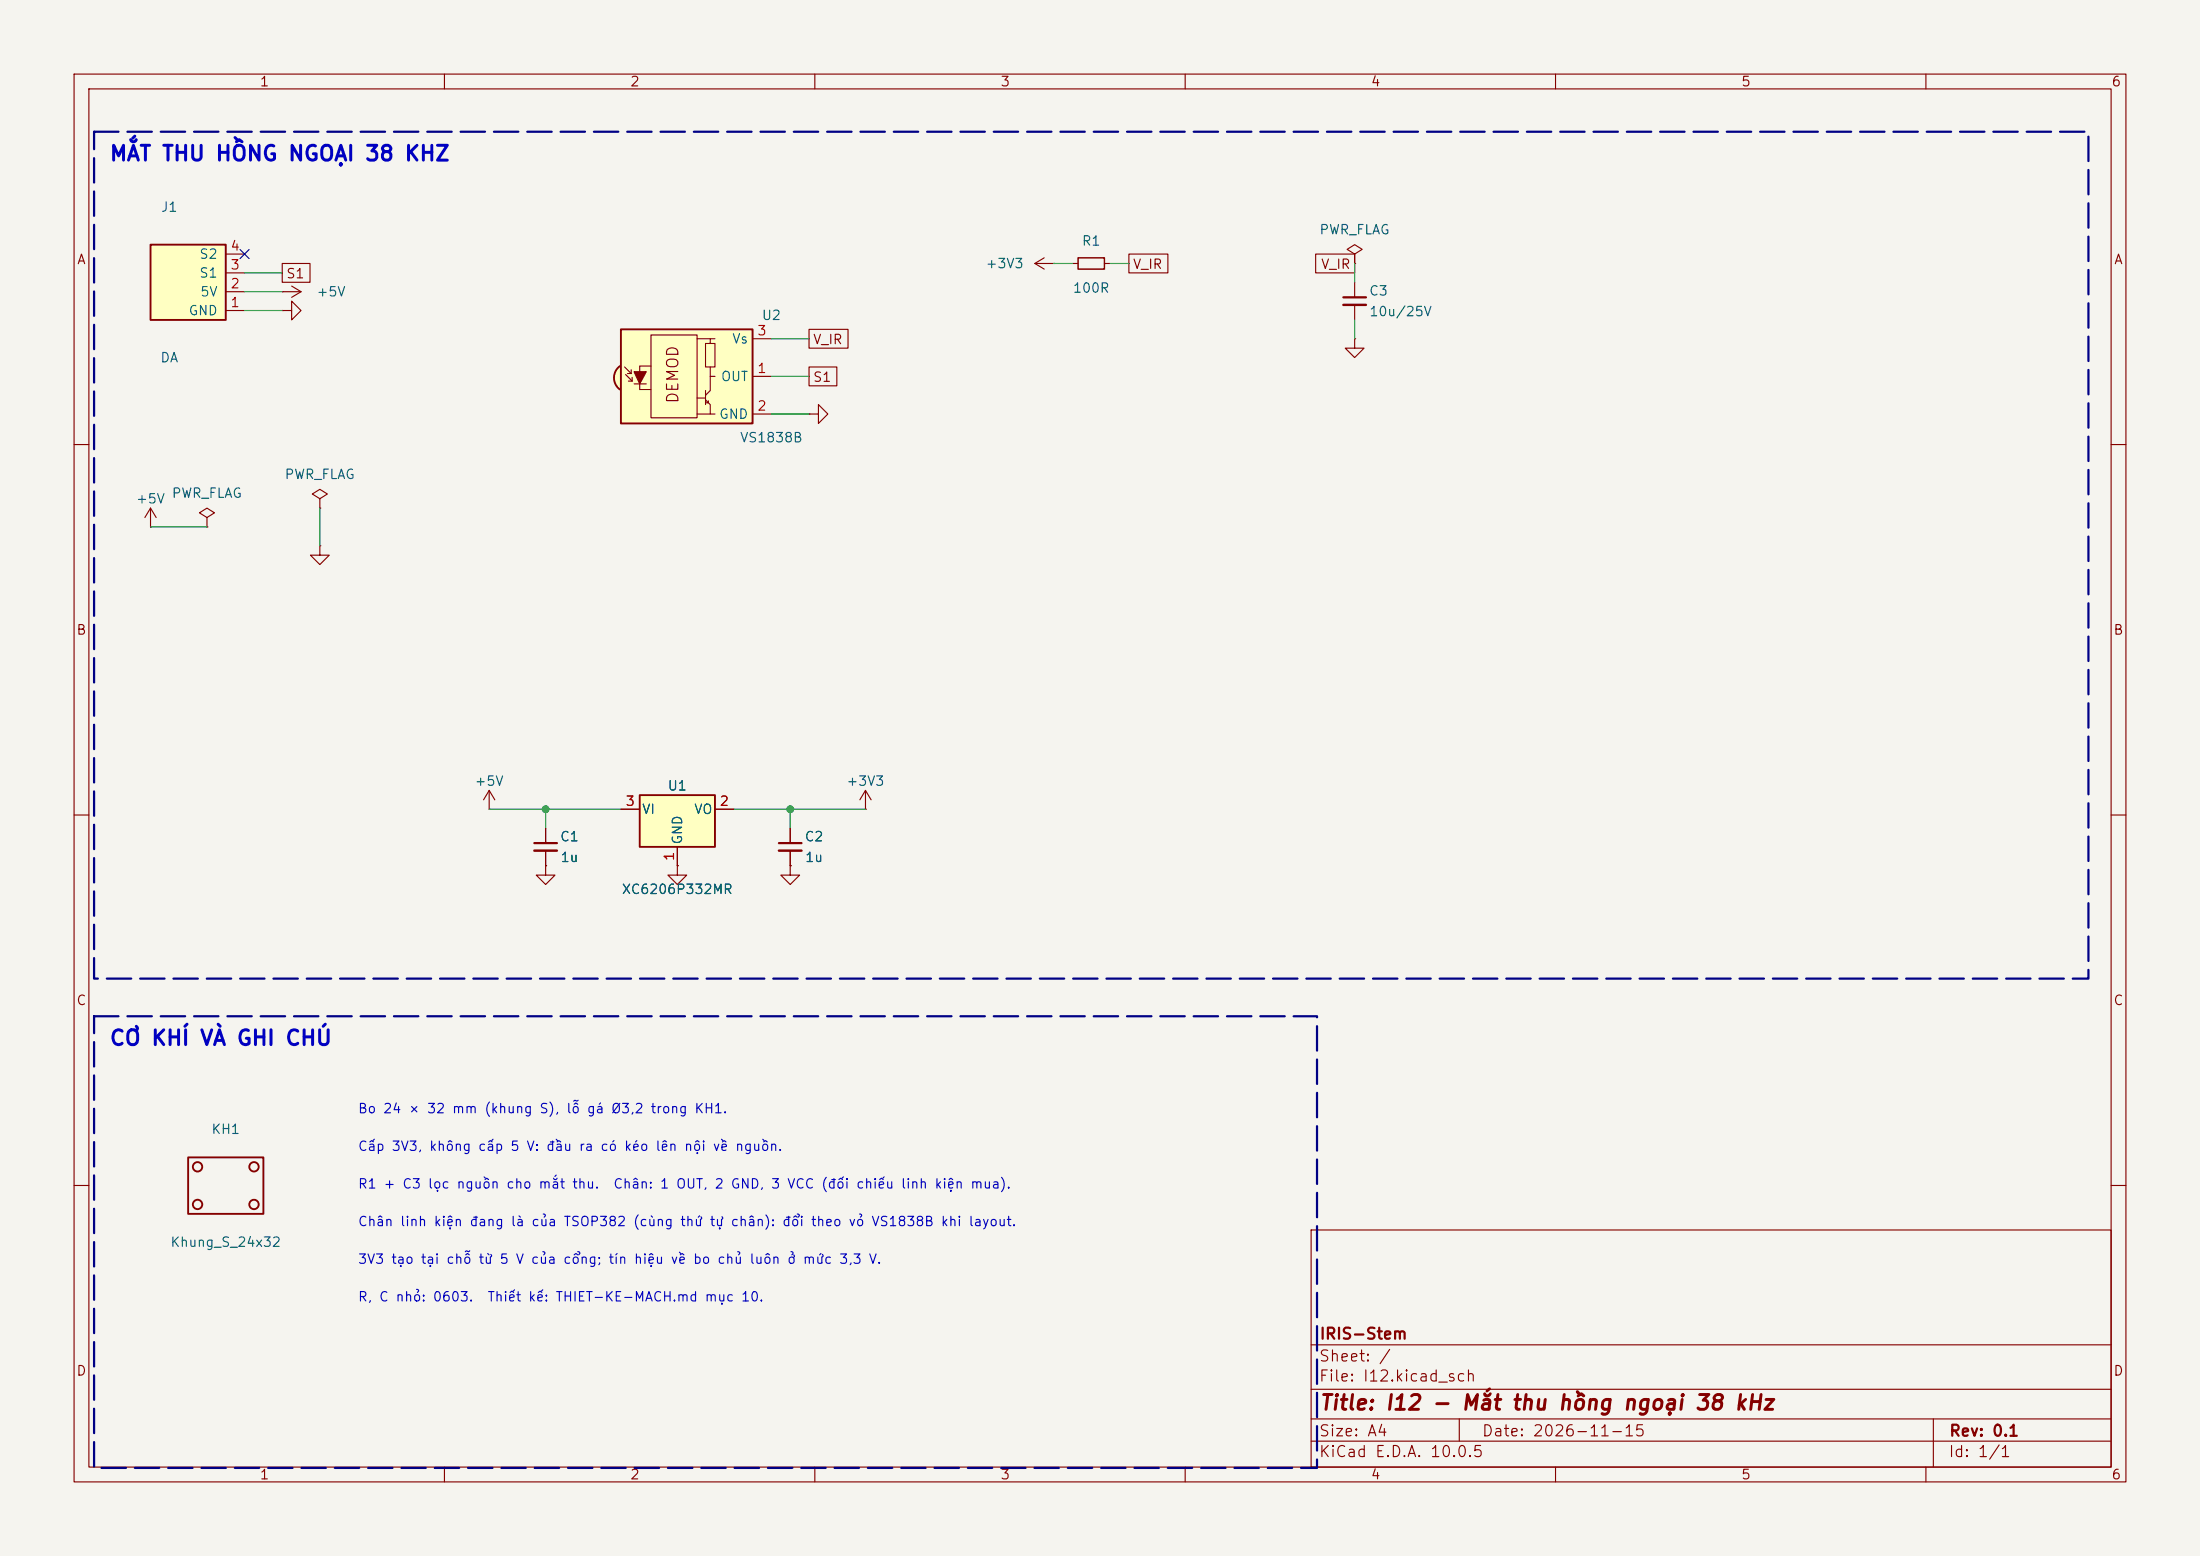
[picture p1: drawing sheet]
(kicad_sch (version 20260306) (generator "eeschema") (generator_version "10.0") (paper "A4")
(title_block (title "I12 - Mắt thu hồng ngoại 38 kHz") (date "2026-11-15") (rev "0.1") (company "IRIS-Stem"))
(lib_symbols
(symbol "IRIS:Cong_DA"
  (pin_names
   (offset 1.016))
  (exclude_from_sim no)
  (in_bom yes)
  (on_board yes)
  (in_pos_files yes)
  (duplicate_pin_numbers_are_jumpers no)
  (property "Reference" "J" (at 0 6.35 0) (show_name no) (do_not_autoplace no) (effects (font (size 1.27 1.27))))
  (property "Value" "Cong_DA" (at 0 -6.35 0) (show_name no) (do_not_autoplace no) (effects (font (size 1.27 1.27))))
  (property "Footprint" "IRIS:Cong_PH_4P_Ngang" (at 0 0 0) (show_name no) (do_not_autoplace no) (hide yes) (effects (font (size 1.27 1.27))))
  (property "Datasheet" "" (at 0 0 0) (show_name no) (do_not_autoplace no) (hide yes) (effects (font (size 1.27 1.27))))
  (property "Description" "Cổng D/A 4 chân, JST PH2.0, đầu cắm màu trắng. Tín hiệu 3,3 V." (at 0 0 0) (show_name no) (do_not_autoplace no) (hide yes) (effects (font (size 1.27 1.27))))
  (symbol "Cong_DA_0_1"
   (rectangle (start -5.08 5.08) (end 5.08 -5.08) (stroke (width 0.254) (type default)) (fill (type background))))
  (symbol "Cong_DA_1_1"
   (pin passive line (at -7.62 3.81 0) (length 2.54) (name "GND" (effects (font (size 1.27 1.27)))) (number "1" (effects (font (size 1.27 1.27)))))
   (pin passive line (at -7.62 1.27 0) (length 2.54) (name "5V" (effects (font (size 1.27 1.27)))) (number "2" (effects (font (size 1.27 1.27)))))
   (pin passive line (at -7.62 -1.27 0) (length 2.54) (name "S1" (effects (font (size 1.27 1.27)))) (number "3" (effects (font (size 1.27 1.27)))))
   (pin passive line (at -7.62 -3.81 0) (length 2.54) (name "S2" (effects (font (size 1.27 1.27)))) (number "4" (effects (font (size 1.27 1.27))))))
  (embedded_fonts no))
(symbol "power:GND"
  (power global)
  (pin_numbers (hide yes))
  (pin_names
   (offset 0) (hide yes))
  (exclude_from_sim no)
  (in_bom yes)
  (on_board yes)
  (in_pos_files yes)
  (duplicate_pin_numbers_are_jumpers no)
  (property "Reference" "#PWR" (at 0 -6.35 0) (show_name no) (do_not_autoplace no) (hide yes) (effects (font (size 1.27 1.27))))
  (property "Value" "GND" (at 0 -3.81 0) (show_name no) (do_not_autoplace no) (effects (font (size 1.27 1.27))))
  (property "Footprint" "" (at 0 0 0) (show_name no) (do_not_autoplace no) (hide yes) (effects (font (size 1.27 1.27))))
  (property "Datasheet" "" (at 0 0 0) (show_name no) (do_not_autoplace no) (hide yes) (effects (font (size 1.27 1.27))))
  (property "Description" "Power symbol creates a global label with name \"GND\" , ground" (at 0 0 0) (show_name no) (do_not_autoplace no) (hide yes) (effects (font (size 1.27 1.27))))
  (symbol "GND_0_1"
   (polyline (pts (xy 0 0) (xy 0 -1.27) (xy 1.27 -1.27) (xy 0 -2.54) (xy -1.27 -1.27) (xy 0 -1.27)) (stroke (width 0) (type default)) (fill (type none))))
  (symbol "GND_1_1"
   (pin power_in line (at 0 0 270) (length 0) (name "" (effects (font (size 1.27 1.27)))) (number "1" (effects (font (size 1.27 1.27))))))
  (embedded_fonts no))
(symbol "power:+5V"
  (power global)
  (pin_numbers (hide yes))
  (pin_names
   (offset 0) (hide yes))
  (exclude_from_sim no)
  (in_bom yes)
  (on_board yes)
  (in_pos_files yes)
  (duplicate_pin_numbers_are_jumpers no)
  (property "Reference" "#PWR" (at 0 -3.81 0) (show_name no) (do_not_autoplace no) (hide yes) (effects (font (size 1.27 1.27))))
  (property "Value" "+5V" (at 0 3.556 0) (show_name no) (do_not_autoplace no) (effects (font (size 1.27 1.27))))
  (property "Footprint" "" (at 0 0 0) (show_name no) (do_not_autoplace no) (hide yes) (effects (font (size 1.27 1.27))))
  (property "Datasheet" "" (at 0 0 0) (show_name no) (do_not_autoplace no) (hide yes) (effects (font (size 1.27 1.27))))
  (property "Description" "Power symbol creates a global label with name \"+5V\"" (at 0 0 0) (show_name no) (do_not_autoplace no) (hide yes) (effects (font (size 1.27 1.27))))
  (symbol "+5V_0_1"
   (polyline (pts (xy -0.762 1.27) (xy 0 2.54)) (stroke (width 0) (type default)) (fill (type none)))
   (polyline (pts (xy 0 2.54) (xy 0.762 1.27)) (stroke (width 0) (type default)) (fill (type none)))
   (polyline (pts (xy 0 0) (xy 0 2.54)) (stroke (width 0) (type default)) (fill (type none))))
  (symbol "+5V_1_1"
   (pin power_in line (at 0 0 90) (length 0) (name "" (effects (font (size 1.27 1.27)))) (number "1" (effects (font (size 1.27 1.27))))))
  (embedded_fonts no))
(symbol "power:PWR_FLAG"
  (power global)
  (pin_numbers (hide yes))
  (pin_names
   (offset 0) (hide yes))
  (exclude_from_sim no)
  (in_bom yes)
  (on_board yes)
  (in_pos_files yes)
  (duplicate_pin_numbers_are_jumpers no)
  (property "Reference" "#FLG" (at 0 1.905 0) (show_name no) (do_not_autoplace no) (hide yes) (effects (font (size 1.27 1.27))))
  (property "Value" "PWR_FLAG" (at 0 3.81 0) (show_name no) (do_not_autoplace no) (effects (font (size 1.27 1.27))))
  (property "Footprint" "" (at 0 0 0) (show_name no) (do_not_autoplace no) (hide yes) (effects (font (size 1.27 1.27))))
  (property "Datasheet" "" (at 0 0 0) (show_name no) (do_not_autoplace no) (hide yes) (effects (font (size 1.27 1.27))))
  (property "Description" "Special symbol for telling ERC where power comes from" (at 0 0 0) (show_name no) (do_not_autoplace no) (hide yes) (effects (font (size 1.27 1.27))))
  (symbol "PWR_FLAG_0_0"
   (pin power_out line (at 0 0 90) (length 0) (name "" (effects (font (size 1.27 1.27)))) (number "1" (effects (font (size 1.27 1.27))))))
  (symbol "PWR_FLAG_0_1"
   (polyline (pts (xy 0 0) (xy 0 1.27) (xy -1.016 1.905) (xy 0 2.54) (xy 1.016 1.905) (xy 0 1.27)) (stroke (width 0) (type default)) (fill (type none))))
  (embedded_fonts no))
(symbol "power:+3V3"
  (power global)
  (pin_numbers (hide yes))
  (pin_names
   (offset 0) (hide yes))
  (exclude_from_sim no)
  (in_bom yes)
  (on_board yes)
  (in_pos_files yes)
  (duplicate_pin_numbers_are_jumpers no)
  (property "Reference" "#PWR" (at 0 -3.81 0) (show_name no) (do_not_autoplace no) (hide yes) (effects (font (size 1.27 1.27))))
  (property "Value" "+3V3" (at 0 3.556 0) (show_name no) (do_not_autoplace no) (effects (font (size 1.27 1.27))))
  (property "Footprint" "" (at 0 0 0) (show_name no) (do_not_autoplace no) (hide yes) (effects (font (size 1.27 1.27))))
  (property "Datasheet" "" (at 0 0 0) (show_name no) (do_not_autoplace no) (hide yes) (effects (font (size 1.27 1.27))))
  (property "Description" "Power symbol creates a global label with name \"+3V3\"" (at 0 0 0) (show_name no) (do_not_autoplace no) (hide yes) (effects (font (size 1.27 1.27))))
  (symbol "+3V3_0_1"
   (polyline (pts (xy -0.762 1.27) (xy 0 2.54)) (stroke (width 0) (type default)) (fill (type none)))
   (polyline (pts (xy 0 2.54) (xy 0.762 1.27)) (stroke (width 0) (type default)) (fill (type none)))
   (polyline (pts (xy 0 0) (xy 0 2.54)) (stroke (width 0) (type default)) (fill (type none))))
  (symbol "+3V3_1_1"
   (pin power_in line (at 0 0 90) (length 0) (name "" (effects (font (size 1.27 1.27)))) (number "1" (effects (font (size 1.27 1.27))))))
  (embedded_fonts no))
(symbol "Regulator_Linear:XC6206PxxxMR"
  (pin_names
   (offset 0.254))
  (exclude_from_sim no)
  (in_bom yes)
  (on_board yes)
  (in_pos_files yes)
  (duplicate_pin_numbers_are_jumpers no)
  (property "Reference" "U" (at -3.81 3.175 0) (show_name no) (do_not_autoplace no) (effects (font (size 1.27 1.27))))
  (property "Value" "XC6206PxxxMR" (at 0 3.175 0) (show_name no) (do_not_autoplace no) (effects (font (size 1.27 1.27)) (justify left)))
  (property "Footprint" "Package_TO_SOT_SMD:SOT-23-3" (at 0 5.715 0) (show_name no) (do_not_autoplace no) (hide yes) (effects (font (size 1.27 1.27)
    (italic yes))))
  (property "Datasheet" "https://www.torexsemi.com/file/xc6206/XC6206.pdf" (at 0 0 0) (show_name no) (do_not_autoplace no) (hide yes) (effects (font (size 1.27 1.27))))
  (property "Description" "Positive 60-250mA Low Dropout Regulator, Fixed Output, SOT-23" (at 0 0 0) (show_name no) (do_not_autoplace no) (hide yes) (effects (font (size 1.27 1.27))))
  (symbol "XC6206PxxxMR_0_1"
   (rectangle (start -5.08 1.905) (end 5.08 -5.08) (stroke (width 0.254) (type default)) (fill (type background))))
  (symbol "XC6206PxxxMR_1_1"
   (pin power_in line (at 0 -7.62 90) (length 2.54) (name "GND" (effects (font (size 1.27 1.27)))) (number "1" (effects (font (size 1.27 1.27)))))
   (pin power_out line (at 7.62 0 180) (length 2.54) (name "VO" (effects (font (size 1.27 1.27)))) (number "2" (effects (font (size 1.27 1.27)))))
   (pin power_in line (at -7.62 0 0) (length 2.54) (name "VI" (effects (font (size 1.27 1.27)))) (number "3" (effects (font (size 1.27 1.27))))))
  (embedded_fonts no))
(symbol "Device:C_Small"
  (pin_numbers (hide yes))
  (pin_names
   (offset 0.254) (hide yes))
  (exclude_from_sim no)
  (in_bom yes)
  (on_board yes)
  (in_pos_files yes)
  (duplicate_pin_numbers_are_jumpers no)
  (property "Reference" "C" (at 0.254 1.778 0) (show_name no) (do_not_autoplace no) (effects (font (size 1.27 1.27)) (justify left)))
  (property "Value" "C_Small" (at 0.254 -2.032 0) (show_name no) (do_not_autoplace no) (effects (font (size 1.27 1.27)) (justify left)))
  (property "Footprint" "" (at 0 0 0) (show_name no) (do_not_autoplace no) (hide yes) (effects (font (size 1.27 1.27))))
  (property "Datasheet" "" (at 0 0 0) (show_name no) (do_not_autoplace no) (hide yes) (effects (font (size 1.27 1.27))))
  (property "Description" "Unpolarized capacitor, small symbol" (at 0 0 0) (show_name no) (do_not_autoplace no) (hide yes) (effects (font (size 1.27 1.27))))
  (symbol "C_Small_0_1"
   (polyline (pts (xy -1.524 0.508) (xy 1.524 0.508)) (stroke (width 0.3048) (type default)) (fill (type none)))
   (polyline (pts (xy -1.524 -0.508) (xy 1.524 -0.508)) (stroke (width 0.3302) (type default)) (fill (type none))))
  (symbol "C_Small_1_1"
   (pin passive line (at 0 2.54 270) (length 2.032) (name "" (effects (font (size 1.27 1.27)))) (number "1" (effects (font (size 1.27 1.27)))))
   (pin passive line (at 0 -2.54 90) (length 2.032) (name "" (effects (font (size 1.27 1.27)))) (number "2" (effects (font (size 1.27 1.27))))))
  (embedded_fonts no))
(symbol "Interface_Optical:TSOP382xx"
  (exclude_from_sim no)
  (in_bom yes)
  (on_board yes)
  (in_pos_files yes)
  (duplicate_pin_numbers_are_jumpers no)
  (property "Reference" "U" (at -10.16 7.62 0) (show_name no) (do_not_autoplace no) (effects (font (size 1.27 1.27)) (justify left)))
  (property "Value" "TSOP382xx" (at -10.16 -7.62 0) (show_name no) (do_not_autoplace no) (effects (font (size 1.27 1.27)) (justify left)))
  (property "Footprint" "OptoDevice:Vishay_MINICAST-3Pin" (at -1.27 -9.525 0) (show_name no) (do_not_autoplace no) (hide yes) (effects (font (size 1.27 1.27))))
  (property "Datasheet" "http://www.vishay.com/docs/82491/tsop382.pdf" (at 16.51 7.62 0) (show_name no) (do_not_autoplace no) (hide yes) (effects (font (size 1.27 1.27))))
  (property "Description" "Photo Modules for PCM Remote Control Systems" (at 0 0 0) (show_name no) (do_not_autoplace no) (hide yes) (effects (font (size 1.27 1.27))))
  (symbol "TSOP382xx_0_0"
   (arc (start -10.287 -1.778) (mid -11.0899 -0.1905) (end -10.287 1.397) (stroke (width 0.254) (type default)) (fill (type background)))
   (polyline (pts (xy 1.905 5.08) (xy 0.127 5.08)) (stroke (width 0) (type default)) (fill (type none)))
   (polyline (pts (xy 1.905 -5.08) (xy 0.127 -5.08)) (stroke (width 0) (type default)) (fill (type none)))
   (text "DEMOD" (at -3.175 0.254 900) (effects (font (size 1.524 1.524)))))
  (symbol "TSOP382xx_0_1"
   (polyline (pts (xy -8.763 0.381) (xy -9.652 1.27)) (stroke (width 0) (type default)) (fill (type none)))
   (polyline (pts (xy -8.763 0.381) (xy -9.271 0.381)) (stroke (width 0) (type default)) (fill (type none)))
   (polyline (pts (xy -8.763 0.381) (xy -8.763 0.889)) (stroke (width 0) (type default)) (fill (type none)))
   (polyline (pts (xy -8.636 -0.635) (xy -9.525 0.254)) (stroke (width 0) (type default)) (fill (type none)))
   (polyline (pts (xy -8.636 -0.635) (xy -9.144 -0.635)) (stroke (width 0) (type default)) (fill (type none)))
   (polyline (pts (xy -8.636 -0.635) (xy -8.636 -0.127)) (stroke (width 0) (type default)) (fill (type none)))
   (polyline (pts (xy -8.382 0.635) (xy -6.731 0.635) (xy -7.62 -1.016) (xy -8.382 0.635)) (stroke (width 0) (type default)) (fill (type outline)))
   (polyline (pts (xy -8.382 -1.016) (xy -6.731 -1.016)) (stroke (width 0) (type default)) (fill (type none)))
   (rectangle (start -6.096 5.588) (end 0.127 -5.588) (stroke (width 0) (type default)) (fill (type none)))
   (polyline (pts (xy -6.096 1.397) (xy -7.62 1.397) (xy -7.62 -1.778) (xy -6.096 -1.778)) (stroke (width 0) (type default)) (fill (type none)))
   (polyline (pts (xy 1.27 -1.905) (xy 1.27 -3.81)) (stroke (width 0) (type default)) (fill (type none)))
   (polyline (pts (xy 1.27 -2.54) (xy 1.905 -1.905) (xy 1.905 0) (xy 2.54 0)) (stroke (width 0) (type default)) (fill (type none)))
   (polyline (pts (xy 1.27 -2.921) (xy 0.127 -2.921)) (stroke (width 0) (type default)) (fill (type none)))
   (polyline (pts (xy 1.27 -3.175) (xy 1.905 -3.81) (xy 1.905 -5.08) (xy 2.54 -5.08)) (stroke (width 0) (type default)) (fill (type none)))
   (polyline (pts (xy 1.397 -3.556) (xy 1.524 -3.556)) (stroke (width 0) (type default)) (fill (type none)))
   (polyline (pts (xy 1.651 -3.556) (xy 1.524 -3.556)) (stroke (width 0) (type default)) (fill (type none)))
   (polyline (pts (xy 1.651 -3.556) (xy 1.651 -3.302)) (stroke (width 0) (type default)) (fill (type none)))
   (polyline (pts (xy 1.905 4.445) (xy 1.905 5.08) (xy 2.54 5.08)) (stroke (width 0) (type default)) (fill (type none)))
   (polyline (pts (xy 1.905 0) (xy 1.905 1.27)) (stroke (width 0) (type default)) (fill (type none)))
   (rectangle (start 2.54 1.27) (end 1.27 4.445) (stroke (width 0) (type default)) (fill (type none)))
   (rectangle (start 7.62 6.35) (end -10.16 -6.35) (stroke (width 0.254) (type default)) (fill (type background))))
  (symbol "TSOP382xx_1_1"
   (pin output line (at 10.16 0 180) (length 2.54) (name "OUT" (effects (font (size 1.27 1.27)))) (number "1" (effects (font (size 1.27 1.27)))))
   (pin power_in line (at 10.16 -5.08 180) (length 2.54) (name "GND" (effects (font (size 1.27 1.27)))) (number "2" (effects (font (size 1.27 1.27)))))
   (pin power_in line (at 10.16 5.08 180) (length 2.54) (name "Vs" (effects (font (size 1.27 1.27)))) (number "3" (effects (font (size 1.27 1.27))))))
  (embedded_fonts no))
(symbol "Device:R_Small"
  (pin_numbers (hide yes))
  (pin_names
   (offset 0.254) (hide yes))
  (exclude_from_sim no)
  (in_bom yes)
  (on_board yes)
  (in_pos_files yes)
  (duplicate_pin_numbers_are_jumpers no)
  (property "Reference" "R" (at 0 0 90) (show_name no) (do_not_autoplace no) (effects (font (size 1.016 1.016))))
  (property "Value" "R_Small" (at 1.778 0 90) (show_name no) (do_not_autoplace no) (effects (font (size 1.27 1.27))))
  (property "Footprint" "" (at 0 0 0) (show_name no) (do_not_autoplace no) (hide yes) (effects (font (size 1.27 1.27))))
  (property "Datasheet" "" (at 0 0 0) (show_name no) (do_not_autoplace no) (hide yes) (effects (font (size 1.27 1.27))))
  (property "Description" "Resistor, small symbol" (at 0 0 0) (show_name no) (do_not_autoplace no) (hide yes) (effects (font (size 1.27 1.27))))
  (symbol "R_Small_0_1"
   (rectangle (start -0.762 1.778) (end 0.762 -1.778) (stroke (width 0.2032) (type default)) (fill (type none))))
  (symbol "R_Small_1_1"
   (pin passive line (at 0 2.54 270) (length 0.762) (name "" (effects (font (size 1.27 1.27)))) (number "1" (effects (font (size 1.27 1.27)))))
   (pin passive line (at 0 -2.54 90) (length 0.762) (name "" (effects (font (size 1.27 1.27)))) (number "2" (effects (font (size 1.27 1.27))))))
  (embedded_fonts no))
(symbol "IRIS:Khung_S_24x32"
  (pin_names
   (offset 1.016))
  (exclude_from_sim yes)
  (in_bom no)
  (on_board yes)
  (in_pos_files yes)
  (duplicate_pin_numbers_are_jumpers no)
  (property "Reference" "KH" (at 0 5.08 0) (show_name no) (do_not_autoplace no) (effects (font (size 1.27 1.27))))
  (property "Value" "Khung_S_24x32" (at 0 -5.08 0) (show_name no) (do_not_autoplace no) (effects (font (size 1.27 1.27))))
  (property "Footprint" "IRIS:Khung_S_24x32" (at 0 0 0) (show_name no) (do_not_autoplace no) (hide yes) (effects (font (size 1.27 1.27))))
  (property "Datasheet" "" (at 0 0 0) (show_name no) (do_not_autoplace no) (hide yes) (effects (font (size 1.27 1.27))))
  (property "Description" "Khung bo cỡ S, 24 x 32 mm: đường cắt và lỗ gá. Dùng cho: I1 I2 I5 I6 I7 I12 I14 O1 O5" (at 0 0 0) (show_name no) (do_not_autoplace no) (hide yes) (effects (font (size 1.27 1.27))))
  (symbol "Khung_S_24x32_0_1"
   (rectangle (start -5.08 3.81) (end 5.08 -3.81) (stroke (width 0.254) (type default)) (fill (type none)))
   (circle (center -3.81 2.54) (radius 0.635) (stroke (width 0.254) (type default)) (fill (type none)))
   (circle (center -3.81 -2.54) (radius 0.635) (stroke (width 0.254) (type default)) (fill (type none)))
   (circle (center 3.81 2.54) (radius 0.635) (stroke (width 0.254) (type default)) (fill (type none)))
   (circle (center 3.81 -2.54) (radius 0.635) (stroke (width 0.254) (type default)) (fill (type none))))
  (embedded_fonts no)))
(junction (at 73.66 109.22) (diameter 0) (color 0 0 0 0))
(junction (at 106.68 109.22) (diameter 0) (color 0 0 0 0))
(wire (pts (xy 33.02 41.91) (xy 38.1 41.91)) (stroke (width 0) (type default)))
(wire (pts (xy 33.02 39.37) (xy 38.1 39.37)) (stroke (width 0) (type default)))
(wire (pts (xy 33.02 36.83) (xy 38.1 36.83)) (stroke (width 0) (type default)))
(wire (pts (xy 20.32 71.12) (xy 27.94 71.12)) (stroke (width 0) (type default)))
(wire (pts (xy 43.18 68.58) (xy 43.18 73.66)) (stroke (width 0) (type default)))
(wire (pts (xy 66.04 109.22) (xy 73.66 109.22)) (stroke (width 0) (type default)))
(wire (pts (xy 73.66 109.22) (xy 83.82 109.22)) (stroke (width 0) (type default)))
(wire (pts (xy 99.06 109.22) (xy 106.68 109.22)) (stroke (width 0) (type default)))
(wire (pts (xy 106.68 109.22) (xy 116.84 109.22)) (stroke (width 0) (type default)))
(wire (pts (xy 73.66 109.22) (xy 73.66 111.76)) (stroke (width 0) (type default)))
(wire (pts (xy 106.68 109.22) (xy 106.68 111.76)) (stroke (width 0) (type default)))
(wire (pts (xy 104.14 50.8) (xy 109.22 50.8)) (stroke (width 0) (type default)))
(wire (pts (xy 104.14 55.88) (xy 109.22 55.88)) (stroke (width 0) (type default)))
(wire (pts (xy 104.14 45.72) (xy 109.22 45.72)) (stroke (width 0) (type default)))
(wire (pts (xy 142.24 35.56) (xy 144.78 35.56)) (stroke (width 0) (type default)))
(wire (pts (xy 149.86 35.56) (xy 152.4 35.56)) (stroke (width 0) (type default)))
(wire (pts (xy 182.88 35.56) (xy 182.88 38.1)) (stroke (width 0) (type default)))
(wire (pts (xy 182.88 43.18) (xy 182.88 45.72)) (stroke (width 0) (type default)))
(rectangle (start 12.7 17.78) (end 281.94 132.08) (stroke (width 0.3) (type dash) (color 0 0 132 1)) (fill (type none)))
(text "MẮT THU HỒNG NGOẠI 38 KHZ" (exclude_from_sim no) (at 14.605 20.955 0) (effects (font (size 2.0 2.0) (bold yes)) (justify left)))
(global_label "S1" (shape passive) (at 38.1 36.83 0) (fields_autoplaced yes) (effects (font (size 1.27 1.27)) (justify left)) (property "Intersheetrefs" "${INTERSHEET_REFS}" (at 38.1 36.83 0) (hide yes) (effects (font (size 1.27 1.27)) (justify left))))
(no_connect (at 33.02 34.29))
(global_label "S1" (shape passive) (at 109.22 50.8 0) (fields_autoplaced yes) (effects (font (size 1.27 1.27)) (justify left)) (property "Intersheetrefs" "${INTERSHEET_REFS}" (at 109.22 50.8 0) (hide yes) (effects (font (size 1.27 1.27)) (justify left))))
(global_label "V_IR" (shape passive) (at 109.22 45.72 0) (fields_autoplaced yes) (effects (font (size 1.27 1.27)) (justify left)) (property "Intersheetrefs" "${INTERSHEET_REFS}" (at 109.22 45.72 0) (hide yes) (effects (font (size 1.27 1.27)) (justify left))))
(global_label "V_IR" (shape passive) (at 152.4 35.56 0) (fields_autoplaced yes) (effects (font (size 1.27 1.27)) (justify left)) (property "Intersheetrefs" "${INTERSHEET_REFS}" (at 152.4 35.56 0) (hide yes) (effects (font (size 1.27 1.27)) (justify left))))
(global_label "V_IR" (shape passive) (at 182.88 35.56 180) (fields_autoplaced yes) (effects (font (size 1.27 1.27)) (justify right)) (property "Intersheetrefs" "${INTERSHEET_REFS}" (at 182.88 35.56 0) (hide yes) (effects (font (size 1.27 1.27)) (justify right))))
(rectangle (start 12.7 137.16) (end 177.8 198.12) (stroke (width 0.3) (type dash) (color 0 0 132 1)) (fill (type none)))
(text "CƠ KHÍ VÀ GHI CHÚ" (exclude_from_sim no) (at 14.605 140.335 0) (effects (font (size 2.0 2.0) (bold yes)) (justify left)))
(text "Bo 24 × 32 mm (khung S), lỗ gá Ø3,2 trong KH1." (exclude_from_sim no) (at 48.26 149.86 0) (effects (font (size 1.27 1.27)) (justify left)))
(text "Cấp 3V3, không cấp 5 V: đầu ra có kéo lên nội về nguồn." (exclude_from_sim no) (at 48.26 154.94 0) (effects (font (size 1.27 1.27)) (justify left)))
(text "R1 + C3 lọc nguồn cho mắt thu.  Chân: 1 OUT, 2 GND, 3 VCC (đối chiếu linh kiện mua)." (exclude_from_sim no) (at 48.26 160.02 0) (effects (font (size 1.27 1.27)) (justify left)))
(text "Chân linh kiện đang là của TSOP382 (cùng thứ tự chân): đổi theo vỏ VS1838B khi layout." (exclude_from_sim no) (at 48.26 165.1 0) (effects (font (size 1.27 1.27)) (justify left)))
(text "3V3 tạo tại chỗ từ 5 V của cổng; tín hiệu về bo chủ luôn ở mức 3,3 V." (exclude_from_sim no) (at 48.26 170.18 0) (effects (font (size 1.27 1.27)) (justify left)))
(text "R, C nhỏ: 0603.  Thiết kế: THIET-KE-MACH.md mục 10." (exclude_from_sim no) (at 48.26 175.26 0) (effects (font (size 1.27 1.27)) (justify left)))
(symbol (lib_id "IRIS:Cong_DA") (at 25.4 38.1 180) (unit 1) (body_style 1) (exclude_from_sim no) (in_bom yes) (on_board yes) (in_pos_files yes) (dnp no)
(property "Reference" "J1" (at 22.86 27.94 0) (effects (font (size 1.27 1.27))))
(property "Value" "DA" (at 22.86 48.26 0) (effects (font (size 1.27 1.27))))
(property "Footprint" "IRIS:Cong_PH_4P_Ngang" (at 25.4 38.1 0) (hide yes) (effects (font (size 1.27 1.27))))
(property "Datasheet" "" (at 25.4 38.1 0) (hide yes) (effects (font (size 1.27 1.27))))
(property "Description" "" (at 25.4 38.1 0) (hide yes) (effects (font (size 1.27 1.27))))
(pin "1")
(pin "2")
(pin "3")
(pin "4"))
(symbol (lib_id "power:GND") (at 38.1 41.91 90) (unit 1) (body_style 1) (exclude_from_sim no) (in_bom no) (on_board no) (in_pos_files yes) (dnp no)
(property "Reference" "#PWR001" (at 38.1 38.735 90) (hide yes) (effects (font (size 1.27 1.27))))
(property "Value" "GND" (at 44.704 41.91 90) (hide yes) (effects (font (size 1.27 1.27))))
(property "Footprint" "" (at 38.1 41.91 90) (hide yes) (effects (font (size 1.27 1.27))))
(property "Datasheet" "" (at 38.1 41.91 90) (hide yes) (effects (font (size 1.27 1.27))))
(property "Description" "" (at 38.1 41.91 90) (hide yes) (effects (font (size 1.27 1.27))))
(pin "1"))
(symbol (lib_id "power:+5V") (at 38.1 39.37 270) (unit 1) (body_style 1) (exclude_from_sim no) (in_bom no) (on_board no) (in_pos_files yes) (dnp no)
(property "Reference" "#PWR002" (at 38.1 36.195 90) (hide yes) (effects (font (size 1.27 1.27))))
(property "Value" "+5V" (at 44.704 39.37 90) (effects (font (size 1.27 1.27))))
(property "Footprint" "" (at 38.1 39.37 90) (hide yes) (effects (font (size 1.27 1.27))))
(property "Datasheet" "" (at 38.1 39.37 90) (hide yes) (effects (font (size 1.27 1.27))))
(property "Description" "" (at 38.1 39.37 90) (hide yes) (effects (font (size 1.27 1.27))))
(pin "1"))
(symbol (lib_id "power:+5V") (at 20.32 71.12 0) (unit 1) (body_style 1) (exclude_from_sim no) (in_bom no) (on_board no) (in_pos_files yes) (dnp no)
(property "Reference" "#PWR003" (at 20.32 67.945 0) (hide yes) (effects (font (size 1.27 1.27))))
(property "Value" "+5V" (at 20.32 67.31 0) (effects (font (size 1.27 1.27))))
(property "Footprint" "" (at 20.32 71.12 0) (hide yes) (effects (font (size 1.27 1.27))))
(property "Datasheet" "" (at 20.32 71.12 0) (hide yes) (effects (font (size 1.27 1.27))))
(property "Description" "" (at 20.32 71.12 0) (hide yes) (effects (font (size 1.27 1.27))))
(pin "1"))
(symbol (lib_id "power:PWR_FLAG") (at 27.94 71.12 0) (unit 1) (body_style 1) (exclude_from_sim no) (in_bom no) (on_board no) (in_pos_files yes) (dnp no)
(property "Reference" "#FLG01" (at 27.94 67.945 0) (hide yes) (effects (font (size 1.27 1.27))))
(property "Value" "PWR_FLAG" (at 27.94 66.548 0) (effects (font (size 1.27 1.27))))
(property "Footprint" "" (at 27.94 71.12 0) (hide yes) (effects (font (size 1.27 1.27))))
(property "Datasheet" "" (at 27.94 71.12 0) (hide yes) (effects (font (size 1.27 1.27))))
(property "Description" "" (at 27.94 71.12 0) (hide yes) (effects (font (size 1.27 1.27))))
(pin "1"))
(symbol (lib_id "power:GND") (at 43.18 73.66 0) (unit 1) (body_style 1) (exclude_from_sim no) (in_bom no) (on_board no) (in_pos_files yes) (dnp no)
(property "Reference" "#PWR004" (at 43.18 70.485 0) (hide yes) (effects (font (size 1.27 1.27))))
(property "Value" "GND" (at 43.18 77.47 0) (hide yes) (effects (font (size 1.27 1.27))))
(property "Footprint" "" (at 43.18 73.66 0) (hide yes) (effects (font (size 1.27 1.27))))
(property "Datasheet" "" (at 43.18 73.66 0) (hide yes) (effects (font (size 1.27 1.27))))
(property "Description" "" (at 43.18 73.66 0) (hide yes) (effects (font (size 1.27 1.27))))
(pin "1"))
(symbol (lib_id "power:PWR_FLAG") (at 43.18 68.58 0) (unit 1) (body_style 1) (exclude_from_sim no) (in_bom no) (on_board no) (in_pos_files yes) (dnp no)
(property "Reference" "#FLG02" (at 43.18 65.405 0) (hide yes) (effects (font (size 1.27 1.27))))
(property "Value" "PWR_FLAG" (at 43.18 64.008 0) (effects (font (size 1.27 1.27))))
(property "Footprint" "" (at 43.18 68.58 0) (hide yes) (effects (font (size 1.27 1.27))))
(property "Datasheet" "" (at 43.18 68.58 0) (hide yes) (effects (font (size 1.27 1.27))))
(property "Description" "" (at 43.18 68.58 0) (hide yes) (effects (font (size 1.27 1.27))))
(pin "1"))
(symbol (lib_id "power:+5V") (at 66.04 109.22 0) (unit 1) (body_style 1) (exclude_from_sim no) (in_bom no) (on_board no) (in_pos_files yes) (dnp no)
(property "Reference" "#PWR005" (at 66.04 106.045 0) (hide yes) (effects (font (size 1.27 1.27))))
(property "Value" "+5V" (at 66.04 105.41 0) (effects (font (size 1.27 1.27))))
(property "Footprint" "" (at 66.04 109.22 0) (hide yes) (effects (font (size 1.27 1.27))))
(property "Datasheet" "" (at 66.04 109.22 0) (hide yes) (effects (font (size 1.27 1.27))))
(property "Description" "" (at 66.04 109.22 0) (hide yes) (effects (font (size 1.27 1.27))))
(pin "1"))
(symbol (lib_id "power:+3V3") (at 116.84 109.22 0) (unit 1) (body_style 1) (exclude_from_sim no) (in_bom no) (on_board no) (in_pos_files yes) (dnp no)
(property "Reference" "#PWR006" (at 116.84 106.045 0) (hide yes) (effects (font (size 1.27 1.27))))
(property "Value" "+3V3" (at 116.84 105.41 0) (effects (font (size 1.27 1.27))))
(property "Footprint" "" (at 116.84 109.22 0) (hide yes) (effects (font (size 1.27 1.27))))
(property "Datasheet" "" (at 116.84 109.22 0) (hide yes) (effects (font (size 1.27 1.27))))
(property "Description" "" (at 116.84 109.22 0) (hide yes) (effects (font (size 1.27 1.27))))
(pin "1"))
(symbol (lib_id "Regulator_Linear:XC6206PxxxMR") (at 91.44 109.22 0) (unit 1) (body_style 1) (exclude_from_sim no) (in_bom yes) (on_board yes) (in_pos_files yes) (dnp no)
(property "Reference" "U1" (at 91.44 106.045 0) (effects (font (size 1.27 1.27))))
(property "Value" "XC6206P332MR" (at 91.44 120.015 0) (effects (font (size 1.27 1.27))))
(property "Footprint" "Package_TO_SOT_SMD:SOT-23-3" (at 91.44 109.22 0) (hide yes) (effects (font (size 1.27 1.27))))
(property "Datasheet" "" (at 91.44 109.22 0) (hide yes) (effects (font (size 1.27 1.27))))
(property "Description" "" (at 91.44 109.22 0) (hide yes) (effects (font (size 1.27 1.27))))
(property "MPN" "XC6206P332MR" (at 91.44 109.22 0) (hide yes) (effects (font (size 1.27 1.27))))
(pin "1")
(pin "2")
(pin "3"))
(symbol (lib_id "power:GND") (at 91.44 116.84 0) (unit 1) (body_style 1) (exclude_from_sim no) (in_bom no) (on_board no) (in_pos_files yes) (dnp no)
(property "Reference" "#PWR007" (at 91.44 113.665 0) (hide yes) (effects (font (size 1.27 1.27))))
(property "Value" "GND" (at 91.44 120.65 0) (hide yes) (effects (font (size 1.27 1.27))))
(property "Footprint" "" (at 91.44 116.84 0) (hide yes) (effects (font (size 1.27 1.27))))
(property "Datasheet" "" (at 91.44 116.84 0) (hide yes) (effects (font (size 1.27 1.27))))
(property "Description" "" (at 91.44 116.84 0) (hide yes) (effects (font (size 1.27 1.27))))
(pin "1"))
(symbol (lib_id "Device:C_Small") (at 73.66 114.3 0) (unit 1) (body_style 1) (exclude_from_sim no) (in_bom yes) (on_board yes) (in_pos_files yes) (dnp no)
(property "Reference" "C1" (at 76.8858 112.903 0) (effects (font (size 1.27 1.27))))
(property "Value" "1u" (at 76.8858 115.697 0) (effects (font (size 1.27 1.27))))
(property "Footprint" "Capacitor_SMD:C_0603_1608Metric" (at 73.66 114.3 0) (hide yes) (effects (font (size 1.27 1.27))))
(property "Datasheet" "" (at 73.66 114.3 0) (hide yes) (effects (font (size 1.27 1.27))))
(property "Description" "" (at 73.66 114.3 0) (hide yes) (effects (font (size 1.27 1.27))))
(pin "1")
(pin "2"))
(symbol (lib_id "power:GND") (at 73.66 116.84 0) (unit 1) (body_style 1) (exclude_from_sim no) (in_bom no) (on_board no) (in_pos_files yes) (dnp no)
(property "Reference" "#PWR008" (at 73.66 113.665 0) (hide yes) (effects (font (size 1.27 1.27))))
(property "Value" "GND" (at 73.66 120.65 0) (hide yes) (effects (font (size 1.27 1.27))))
(property "Footprint" "" (at 73.66 116.84 0) (hide yes) (effects (font (size 1.27 1.27))))
(property "Datasheet" "" (at 73.66 116.84 0) (hide yes) (effects (font (size 1.27 1.27))))
(property "Description" "" (at 73.66 116.84 0) (hide yes) (effects (font (size 1.27 1.27))))
(pin "1"))
(symbol (lib_id "Device:C_Small") (at 106.68 114.3 0) (unit 1) (body_style 1) (exclude_from_sim no) (in_bom yes) (on_board yes) (in_pos_files yes) (dnp no)
(property "Reference" "C2" (at 109.9058 112.903 0) (effects (font (size 1.27 1.27))))
(property "Value" "1u" (at 109.9058 115.697 0) (effects (font (size 1.27 1.27))))
(property "Footprint" "Capacitor_SMD:C_0603_1608Metric" (at 106.68 114.3 0) (hide yes) (effects (font (size 1.27 1.27))))
(property "Datasheet" "" (at 106.68 114.3 0) (hide yes) (effects (font (size 1.27 1.27))))
(property "Description" "" (at 106.68 114.3 0) (hide yes) (effects (font (size 1.27 1.27))))
(pin "1")
(pin "2"))
(symbol (lib_id "power:GND") (at 106.68 116.84 0) (unit 1) (body_style 1) (exclude_from_sim no) (in_bom no) (on_board no) (in_pos_files yes) (dnp no)
(property "Reference" "#PWR009" (at 106.68 113.665 0) (hide yes) (effects (font (size 1.27 1.27))))
(property "Value" "GND" (at 106.68 120.65 0) (hide yes) (effects (font (size 1.27 1.27))))
(property "Footprint" "" (at 106.68 116.84 0) (hide yes) (effects (font (size 1.27 1.27))))
(property "Datasheet" "" (at 106.68 116.84 0) (hide yes) (effects (font (size 1.27 1.27))))
(property "Description" "" (at 106.68 116.84 0) (hide yes) (effects (font (size 1.27 1.27))))
(pin "1"))
(symbol (lib_id "Interface_Optical:TSOP382xx") (at 93.98 50.8 0) (unit 1) (body_style 1) (exclude_from_sim no) (in_bom yes) (on_board yes) (in_pos_files yes) (dnp no)
(property "Reference" "U2" (at 104.14 42.545 0) (effects (font (size 1.27 1.27))))
(property "Value" "VS1838B" (at 104.14 59.055 0) (effects (font (size 1.27 1.27))))
(property "Footprint" "OptoDevice:Vishay_MINICAST-3Pin" (at 93.98 50.8 0) (hide yes) (effects (font (size 1.27 1.27))))
(property "Datasheet" "" (at 93.98 50.8 0) (hide yes) (effects (font (size 1.27 1.27))))
(property "Description" "" (at 93.98 50.8 0) (hide yes) (effects (font (size 1.27 1.27))))
(property "MPN" "VS1838B" (at 93.98 50.8 0) (hide yes) (effects (font (size 1.27 1.27))))
(pin "1")
(pin "2")
(pin "3"))
(symbol (lib_id "power:GND") (at 109.22 55.88 90) (unit 1) (body_style 1) (exclude_from_sim no) (in_bom no) (on_board no) (in_pos_files yes) (dnp no)
(property "Reference" "#PWR010" (at 109.22 52.705 90) (hide yes) (effects (font (size 1.27 1.27))))
(property "Value" "GND" (at 115.824 55.88 90) (hide yes) (effects (font (size 1.27 1.27))))
(property "Footprint" "" (at 109.22 55.88 90) (hide yes) (effects (font (size 1.27 1.27))))
(property "Datasheet" "" (at 109.22 55.88 90) (hide yes) (effects (font (size 1.27 1.27))))
(property "Description" "" (at 109.22 55.88 90) (hide yes) (effects (font (size 1.27 1.27))))
(pin "1"))
(symbol (lib_id "power:+3V3") (at 142.24 35.56 90) (unit 1) (body_style 1) (exclude_from_sim no) (in_bom no) (on_board no) (in_pos_files yes) (dnp no)
(property "Reference" "#PWR011" (at 142.24 32.385 90) (hide yes) (effects (font (size 1.27 1.27))))
(property "Value" "+3V3" (at 135.636 35.56 90) (effects (font (size 1.27 1.27))))
(property "Footprint" "" (at 142.24 35.56 90) (hide yes) (effects (font (size 1.27 1.27))))
(property "Datasheet" "" (at 142.24 35.56 90) (hide yes) (effects (font (size 1.27 1.27))))
(property "Description" "" (at 142.24 35.56 90) (hide yes) (effects (font (size 1.27 1.27))))
(pin "1"))
(symbol (lib_id "Device:R_Small") (at 147.32 35.56 90) (unit 1) (body_style 1) (exclude_from_sim no) (in_bom yes) (on_board yes) (in_pos_files yes) (dnp no)
(property "Reference" "R1" (at 147.32 32.512 90) (effects (font (size 1.27 1.27))))
(property "Value" "100R" (at 147.32 38.862 90) (effects (font (size 1.27 1.27))))
(property "Footprint" "Resistor_SMD:R_0603_1608Metric" (at 147.32 35.56 90) (hide yes) (effects (font (size 1.27 1.27))))
(property "Datasheet" "" (at 147.32 35.56 90) (hide yes) (effects (font (size 1.27 1.27))))
(property "Description" "" (at 147.32 35.56 90) (hide yes) (effects (font (size 1.27 1.27))))
(pin "1")
(pin "2"))
(symbol (lib_id "Device:C_Small") (at 182.88 40.64 0) (unit 1) (body_style 1) (exclude_from_sim no) (in_bom yes) (on_board yes) (in_pos_files yes) (dnp no)
(property "Reference" "C3" (at 186.1058 39.243 0) (effects (font (size 1.27 1.27))))
(property "Value" "10u/25V" (at 189.0903 42.037 0) (effects (font (size 1.27 1.27))))
(property "Footprint" "Capacitor_SMD:C_0805_2012Metric" (at 182.88 40.64 0) (hide yes) (effects (font (size 1.27 1.27))))
(property "Datasheet" "" (at 182.88 40.64 0) (hide yes) (effects (font (size 1.27 1.27))))
(property "Description" "" (at 182.88 40.64 0) (hide yes) (effects (font (size 1.27 1.27))))
(pin "1")
(pin "2"))
(symbol (lib_id "power:GND") (at 182.88 45.72 0) (unit 1) (body_style 1) (exclude_from_sim no) (in_bom no) (on_board no) (in_pos_files yes) (dnp no)
(property "Reference" "#PWR012" (at 182.88 42.545 0) (hide yes) (effects (font (size 1.27 1.27))))
(property "Value" "GND" (at 182.88 49.53 0) (hide yes) (effects (font (size 1.27 1.27))))
(property "Footprint" "" (at 182.88 45.72 0) (hide yes) (effects (font (size 1.27 1.27))))
(property "Datasheet" "" (at 182.88 45.72 0) (hide yes) (effects (font (size 1.27 1.27))))
(property "Description" "" (at 182.88 45.72 0) (hide yes) (effects (font (size 1.27 1.27))))
(pin "1"))
(symbol (lib_id "power:PWR_FLAG") (at 182.88 35.56 0) (unit 1) (body_style 1) (exclude_from_sim no) (in_bom no) (on_board no) (in_pos_files yes) (dnp no)
(property "Reference" "#FLG03" (at 182.88 32.385 0) (hide yes) (effects (font (size 1.27 1.27))))
(property "Value" "PWR_FLAG" (at 182.88 30.988 0) (effects (font (size 1.27 1.27))))
(property "Footprint" "" (at 182.88 35.56 0) (hide yes) (effects (font (size 1.27 1.27))))
(property "Datasheet" "" (at 182.88 35.56 0) (hide yes) (effects (font (size 1.27 1.27))))
(property "Description" "" (at 182.88 35.56 0) (hide yes) (effects (font (size 1.27 1.27))))
(pin "1"))
(symbol (lib_id "IRIS:Khung_S_24x32") (at 30.48 160.02 0) (unit 1) (body_style 1) (exclude_from_sim no) (in_bom no) (on_board yes) (in_pos_files yes) (dnp no)
(property "Reference" "KH1" (at 30.48 152.4 0) (effects (font (size 1.27 1.27))))
(property "Value" "Khung_S_24x32" (at 30.48 167.64 0) (effects (font (size 1.27 1.27))))
(property "Footprint" "IRIS:Khung_S_24x32" (at 30.48 160.02 0) (hide yes) (effects (font (size 1.27 1.27))))
(property "Datasheet" "" (at 30.48 160.02 0) (hide yes) (effects (font (size 1.27 1.27))))
(property "Description" "" (at 30.48 160.02 0) (hide yes) (effects (font (size 1.27 1.27)))))
(sheet_instances (path "" (page "1")))
(embedded_fonts no))
